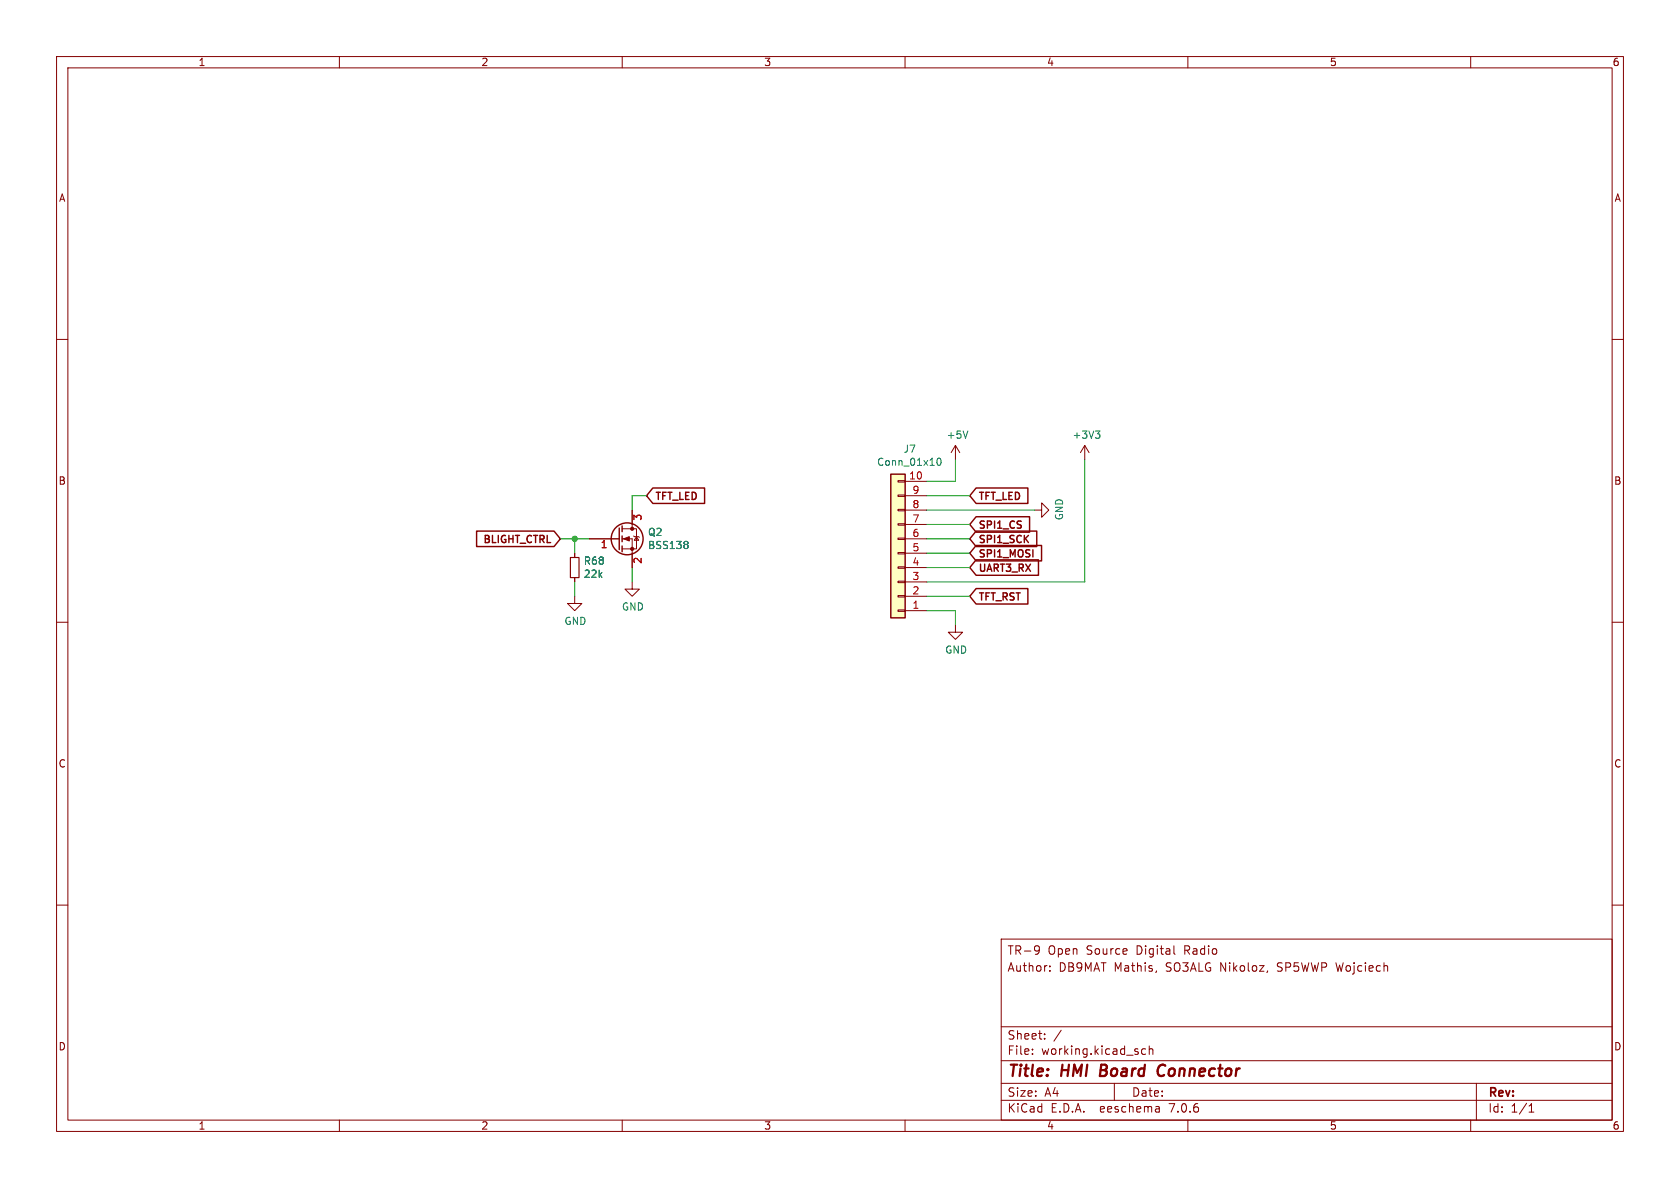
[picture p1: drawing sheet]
<svg xmlns="http://www.w3.org/2000/svg" width="297mm" height="210mm" viewBox="0 0 297 210" stroke-linecap="round" stroke-linejoin="round" font-family="sans-serif">
<g fill="none" stroke="#840000" stroke-width=".18">
<path d="M10 10h277v190h-277zM12 12h273v186h-273zM60 10v2M110 10v2M160 10v2M210 10v2M260 10v2M10 60h2M285 60h2M168.9 78.7l-.8 1.3M168.9 78.7v2.6M168.9 78.7l.8 1.3"/>
<path d="M191.8 78.7l-.8 1.3M191.8 78.7v2.6M191.8 78.7l.7 1.3M101.6 97.8v.8M104.1 95.3h5.4M110 95.3h1.8v5M110 93.5h1.8M111.8 93.5h.7v3.5h-2.5M111.8 90.2v3.3M112 94.7l.1 .2h.8l.1 .1M112.5 94.9l.4 .6h-.8zM158.7 85h1.3v.2h-1.3z"/>
<path d="M158.7 87.5h1.3v.3h-1.3zM158.7 90h1.3v.3h-1.3zM158.7 92.6h1.3v.2h-1.3zM158.7 95.1h1.3v.3h-1.3zM158.7 97.7h1.3v.2h-1.3zM160 85.1h3.8M160 97.8h3.8M160 95.3h3.8M160 92.7h3.8M160 90.2h3.8M160 87.6h3.8M182.9 90.2h1.2v-1.3l1.3 1.3-1.3 1.2v-1.2"/>
<path d="M10 110h2M101.6 105.4v1.3h1.3l-1.3 1.3-1.3-1.3h1.3M101.6 102.1v.8M111.8 102.9v1.2h1.2l-1.2 1.3-1.3-1.3h1.3M158.7 100.2h1.3v.3h-1.3zM158.7 102.7h1.3v.3h-1.3zM158.7 105.3h1.3v.2h-1.3zM158.7 107.8h1.3v.3h-1.3zM160 108h3.8M160 105.4h3.8M160 102.9h3.8M160 100.3h3.8"/>
<path d="M168.9 110.5v1.3h1.3l-1.3 1.2-1.3-1.2h1.3M285 110h2M10 160h2M285 160h2M177 166h108v32h-108zM183.2 167.2l.5 .1a.99 .99 0 0 1-.4 1.4h-.3M183.7 167.8l-.1 .3h-.4M185.6 171.6v.1M185.6 170.8v.1M204.5 171.6l-.2 .3M207.5 167.2v1.3l.2 .2M224.1 171.6l-.1 .3"/>
<path d="M60 198v2M110 198v2M160 198v2M177 194.5h108M177 191.5h108M177 187.5h108M177 181.5h108M182.5 186.3v.1M182.5 185.5v.1M184.7 183.6v.1M184.7 182.8v.1M187.6 182.1l-1.3 2"/>
<path d="M197 191.5v3M202.5 185.5l-.4-.1-.3 .3v.4l.2 .2h.5M203.2 185.5l.2-.1 .3 .1 .1 .9M203.2 184.9v1.5M204.9 195.7l.1 .9M205 196.5l-.2 .1M205 196h-.2M210 198v2M260 198v2M261 191.5v6.5M270.3 196.6h.9M270.3 195.5l.4-.4v1.5"/>
</g>
<path d="M194.7 188.2l-.3 2h.8M205.6 188.2a1.13 1.13 0 0 0-.9 .7 1.13 1.13 0 0 0 .2 1.2l.3 .1 .5-.1" fill="none" stroke="#840000" stroke-width=".4"/>
<path d="M100.8 98.6h1.6v3.5h-1.6z" fill="none" stroke="#840000" stroke-width=".2"/>
<path d="M171.1 76.2l-.4 1.3M193.7 76.2h.7l-.4 .5M194.2 76.7l.2 .2v.3l-.2 .3M121.4 95.7l.2 .2-.2 .3 .2 .3v.2l-.2 .3M165.8 81.1l.1-.1a.68 .68 0 0 1 .5 .6 .68 .68 0 0 1-.5 .7l-.1-.2-.2-.3z" fill="none" stroke="#006464" stroke-width=".18"/>
<path d="M157.5 83.8h2.5v25.4h-2.5z" fill="#ffffc2" stroke="#ffffc2" stroke-width=".18"/>
<g fill="none" stroke="#840000" stroke-width=".25">
<path d="M84.3 93.9h13.6l1.2 1.4-1.2 1.3h-13.6zM109.5 93.3v3.9M110 93v1M110 94.7v1.1M110 96.5v1M115.4 86.3h9.2v2.7h-9.2l-1.1-1.4zM157.5 83.8h2.5v25.4h-2.5zM172.6 91.3h9.4v2.8h-9.4l-1.2-1.4zM172.6 96.4h11.5v2.8h-11.5l-1.2-1.4zM172.6 93.9h10.7v2.7h-10.7l-1.2-1.3zM172.6 99h11v2.7h-11l-1.2-1.4zM172.6 86.3h9.1v2.7h-9.1l-1.2-1.4z"/>
<path d="M172.6 104h9.1v2.8h-9.1l-1.2-1.4z"/>
<circle cx="110.9" cy="95.2" r="2.82"/>
</g>
<g fill="#840000" stroke="#840000" stroke-width=".18">
<path d="M110.2 95.3l1.1-.4v.7z"/>
<circle cx="111.8" cy="97" r=".28"/>
<circle cx="111.8" cy="93.5" r=".28"/>
</g>
<g fill="none" stroke="#009600" stroke-width=".18">
<path d="M99.1 95.3h5M101.6 95.3v2.5M114.3 87.6h-2.5v2.6M163.8 95.3h7.6M163.8 97.8h7.6M163.8 87.6h7.6M163.8 90.2h19.1M163.8 92.7h7.6M168.9 81.3v3.8h-5.1M191.8 81.3v21.6h-28M101.6 102.9v2.5M111.8 100.3v2.6"/>
<path d="M163.8 105.4h7.6M163.8 100.3h7.6M163.8 108h5.1v2.5"/>
</g>
<circle cx="101.6" cy="95.3" r=".46" fill="#009600" stroke="#009600" stroke-width=".18"/>
<g font-size="2.8" fill="#840000">
<text x="178" y="190.9">Title:</text>
<text x="187.7" y="190.9">HMI</text>
<text x="195.3" y="190.9">Board</text>
<text x="206.3" y="190.9">Connector</text>
</g>
<g font-size="2.1" fill="#840000">
<text x="178" y="172">Author:</text>
<text x="178" y="169">TR-9</text>
<text x="185.2" y="169">Open</text>
<text x="187.2" y="172">DB9MAT Mathis,</text>
<text x="192.1" y="169">Source</text>
<text x="201" y="169">Digital</text>
<text x="206.3" y="172">SO3ALG Nikoloz,</text>
<text x="209.6" y="169">Radio</text>
<text x="226.2" y="172">SP5WWP Wojciech</text>
<text x="178" y="184">Sheet:</text>
<text x="178" y="186.7">File:</text>
<text x="184.1" y="186.7">working.kicad_sch</text>
<text x="178" y="196.9">KiCad</text>
<text x="178" y="194.1">Size:</text>
<text x="184.7" y="194.1">A4</text>
<text x="185.7" y="196.9">E.D.A.</text>
<text x="194.6" y="196.9">eeschema</text>
<text x="200" y="194.1">Date:</text>
<text x="207" y="196.9">7.0.6</text>
<text x="263" y="194.3">Rev:</text>
<text x="263" y="196.9">Id:</text>
<text x="267.1" y="196.9">1/1</text>
</g>
<g font-size="1.8" fill="#840000">
<text x="35" y="11.9">1</text>
<text x="85" y="11.9">2</text>
<text x="135" y="11.9">3</text>
<text x="185" y="11.9">4</text>
<text x="235" y="11.9">5</text>
<text x="285" y="11.9">6</text>
<text x="10.3" y="35.9">A</text>
<text x="285.3" y="35.9">A</text>
<text x="10.3" y="85.9">B</text>
<text x="115.7" y="88.7">TFT_LED</text>
<text x="172.9" y="88.7">TFT_LED</text>
<text x="285.3" y="85.9">B</text>
<text x="172.9" y="93.8">SPI1_CS</text>
<text x="85.1" y="96.4">BLIGHT_CTRL</text>
<text x="172.9" y="98.9">SPI1_MOSI</text>
<text x="172.9" y="96.4">SPI1_SCK</text>
<text x="172.9" y="101.4">UART3_RX</text>
<text x="172.9" y="106.5">TFT_RST</text>
<text x="10.3" y="135.9">C</text>
<text x="285.3" y="135.9">C</text>
<text x="10.3" y="185.9">D</text>
<text x="285.3" y="185.9">D</text>
<text x="35" y="199.9">1</text>
<text x="85" y="199.9">2</text>
<text x="135" y="199.9">3</text>
<text x="185" y="199.9">4</text>
<text x="235" y="199.9">5</text>
<text x="285" y="199.9">6</text>
</g>
<g font-size="1.8" fill="#006464">
<text x="167.3" y="77.7">+5V</text>
<text x="189.5" y="77.7">+3V3</text>
<text x="155" y="82.6">Conn_01x10</text>
<text x="159.6" y="80.2">J7</text>
<text x="114.5" y="94.9">Q2</text>
<text x="188.1" y="92.1" transform="rotate(-90 188.1 92.1)">GND</text>
<text x="103.1" y="100">R68</text>
<text x="114.5" y="97.3">BSS138</text>
<text x="103.1" y="102.3">22k</text>
<text x="99.7" y="110.7">GND</text>
<text x="109.9" y="108.1">GND</text>
<text x="167" y="115.7">GND</text>
</g>
<g font-size="1.8" fill="#a90000">
<text x="160.6" y="84.8">10</text>
<text x="161.2" y="89.9">8</text>
<text x="161.2" y="87.4">9</text>
<text x="113.7" y="92.1" transform="rotate(-90 113.7 92.1)">3</text>
<text x="161.2" y="95">6</text>
<text x="161.2" y="92.5">7</text>
<text x="106.1" y="97.2">1</text>
<text x="113.7" y="99.8" transform="rotate(-90 113.7 99.8)">2</text>
<text x="161.2" y="100.1">4</text>
<text x="161.2" y="97.5">5</text>
<text x="161.2" y="107.7">1</text>
<text x="161.2" y="105.2">2</text>
<text x="161.2" y="102.6">3</text>
</g>
</svg>
